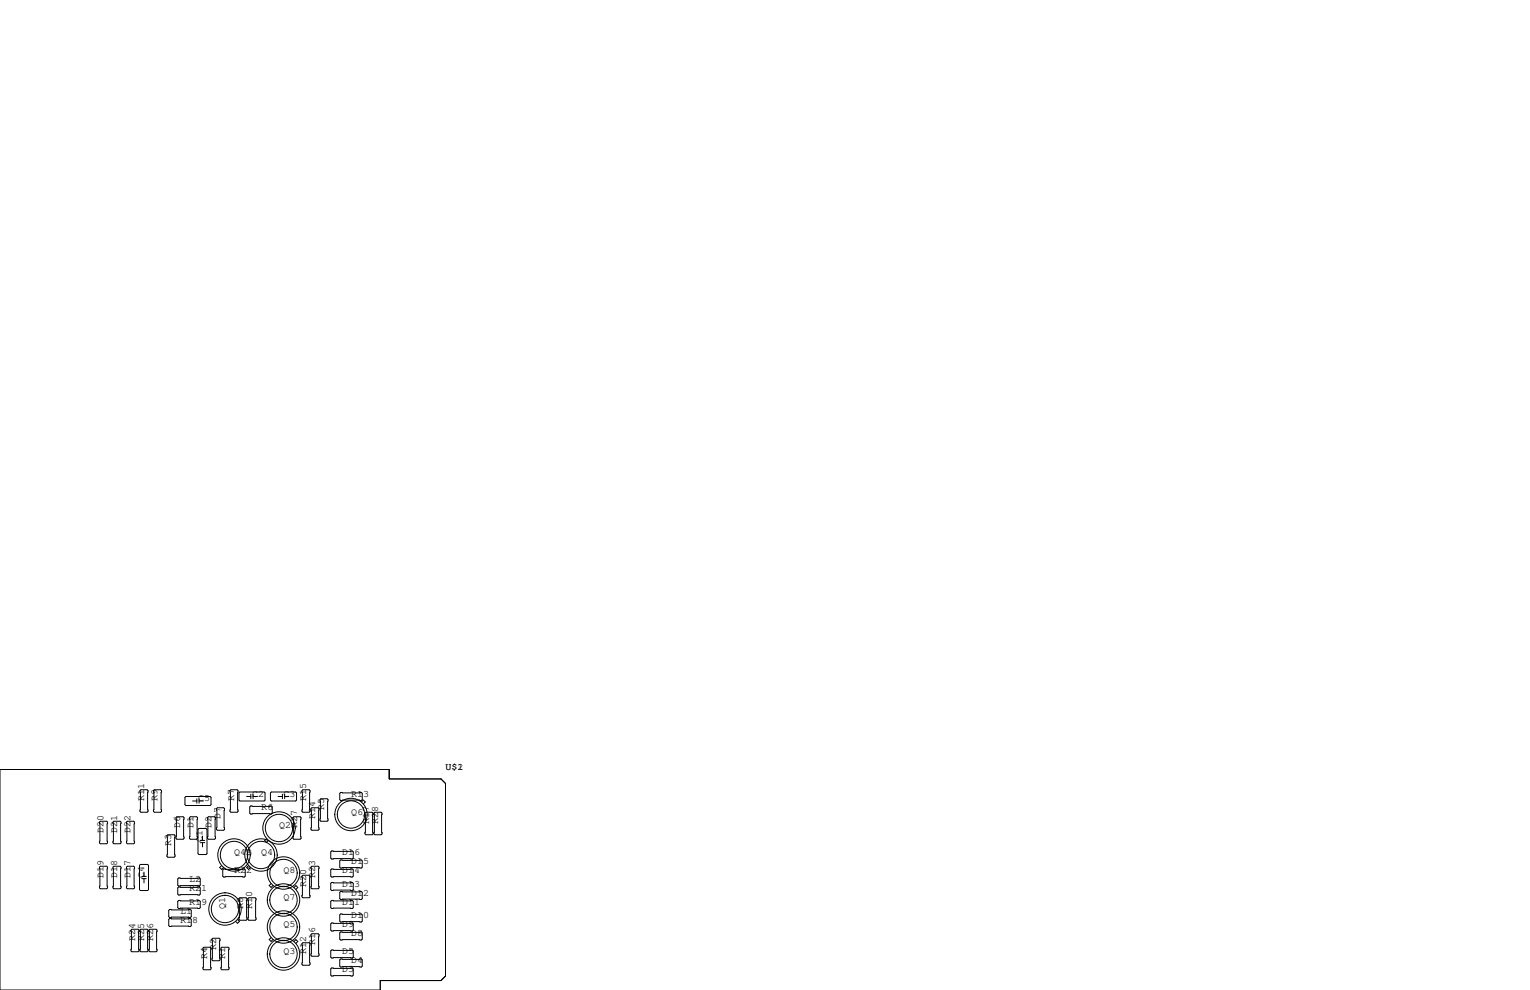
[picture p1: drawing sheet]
<svg xmlns="http://www.w3.org/2000/svg" width="432mm" height="279mm" viewBox="0 0 432 279" stroke-linecap="round" stroke-linejoin="round" font-family="sans-serif">
<g fill="none" stroke="#000" stroke-width=".28">
<path d="M0 217.2h109.9v2.6h14.6l1.2 1.3v54.4l-1.2 1.2h-17.2v2.7h-107.3zM28.3 231.8h1.8l.3 .2v5.9l-.3 .2h-1.8l-.2-.2v-5.9zM32.1 231.8h1.8l.3 .2v5.9l-.3 .2h-1.8l-.2-.2v-5.9zM35.7 232l.2-.2h1.8l.3 .2v5.9l-.3 .2h-1.8l-.2-.2zM39.5 223.1l.3-.2h1.7l.3 .2v5.9l-.3 .2h-1.7l-.3-.2zM43.3 223.1l.3-.2h1.7l.3 .2v5.9l-.3 .2h-1.7l-.3-.2zM47.1 235.8l.3-.2h1.7l.3 .2v5.9l-.3 .2h-1.7l-.3-.2zM49.7 230.8l.2-.3h1.8l.2 .3v5.8l-.2 .3h-1.8l-.2-.3zM52.2 225l.3-.2h6.8l.3 .2v2.1l-.3 .2h-6.8l-.3-.2zM53.5 230.8l.2-.3h1.8l.3 .3v5.8l-.3 .3h-1.8l-.2-.3zM54.4 226.1h1.1M55.5 225.4v1.3"/>
<path d="M56.1 233.8h2.1l.2 .3v6.8l-.2 .3h-2.1l-.2-.3v-6.8zM56.2 225.4v1.3M56.2 226.1h1.2M56.5 237.2h1.3M56.5 237.8h1.3M57.2 236v1.2M57.2 237.8v1.2M58.5 230.8l.3-.3h1.8l.2 .3v5.8l-.2 .3h-1.8l-.3-.3zM61.1 228.2l.2-.2h1.8l.3 .2v5.9l-.3 .2h-1.8l-.2-.2zM64.9 223.1l.3-.2h1.7l.3 .2v5.9l-.3 .2h-1.7l-.3-.2zM67.4 223.8l.3-.3h6.8l.3 .3v2l-.3 .3h-6.8l-.3-.3zM69.6 224.8h1.2"/>
<path d="M70.7 227.5h5.9l.2 .2v1.8l-.2 .2h-5.9l-.2-.2v-1.8zM70.8 224.2v1.2M71.4 224.8h1.2M71.4 224.2v1.2M75.2 236.7l-.5 .5 .5 .5 .6-.5M76.3 223.8l.3-.3h6.8l.3 .3v2l-.3 .3h-6.8l-.3-.3zM78.5 224.8h1.2M79.7 224.2v1.2M80.3 224.8h1.2M80.3 224.2v1.2M82.7 230.8l.2-.3h1.8l.3 .3v5.8l-.3 .3h-1.8l-.2-.3zM85.2 223.1l.3-.2h1.7l.3 .2v5.9l-.3 .2h-1.7l-.3-.2z"/>
<path d="M88 228h1.8l.2 .2v5.9l-.2 .2h-1.8l-.2-.2v-5.9zM90.6 225.4h1.7l.3 .3v5.8l-.3 .3h-1.7l-.3-.3v-5.8zM96.1 223.6h5.9l.2 .3v1.8l-.2 .2h-5.9l-.2-.2v-1.8zM102 226.3l.6-.5 .5 .5-.5 .6M103.3 229.2h1.7l.3 .3v5.8l-.3 .3h-1.7l-.3-.3v-5.8zM105.8 229.2h1.8l.2 .3v5.8l-.2 .3h-1.8l-.3-.3v-5.8zM28.1 244.7l.2-.2h1.8l.3 .2v5.9l-.3 .2h-1.8l-.2-.2zM31.9 244.7l.2-.2h1.8l.3 .2v5.9l-.3 .2h-1.8l-.2-.2zM35.7 244.7l.2-.2h1.8l.3 .2v5.9l-.3 .2h-1.8l-.2-.2zM39.6 244h2.1l.2 .2v6.9l-.2 .2h-2.1l-.2-.2v-6.9zM40 247.3h1.3M40 248h1.3"/>
<path d="M40.6 246.1v1.2M40.6 248v1.2M47.6 256.9l.3-.2h5.8l.3 .2v1.8l-.3 .3h-5.8l-.3-.3zM47.6 259.5l.3-.3h5.8l.3 .3v1.7l-.3 .3h-5.8l-.3-.3zM50.2 254.4l.2-.3h5.9l.2 .3v1.8l-.2 .2h-5.9l-.2-.2zM50.2 250.6l.2-.3h5.9l.2 .3v1.7l-.2 .3h-5.9l-.2-.3zM50.2 248l.2-.2h5.9l.2 .2v1.8l-.2 .3h-5.9l-.2-.3zM62.5 244.3l-.5 .5 .5 .6 .6-.6M62.9 245.5l.2-.3h5.9l.2 .3v1.8l-.2 .2h-5.9l-.2-.2zM67 259.5l.6 .5-.6 .6-.5-.6M67.4 253.6l.3-.2h1.8l.2 .2v5.9l-.2 .2h-1.8l-.3-.2zM70 253.6l.2-.2h1.8l.3 .2v5.9l-.3 .2h-1.8l-.2-.2z"/>
<path d="M70.2 244.3l-.6 .5 .6 .6 .5-.6M76.5 249.4l-.5 .5 .5 .5 .5-.5M83 250.5l.5-.6 .5 .6-.5 .5M85.2 247.3l.3-.3h1.7l.3 .3v5.8l-.3 .3h-1.7l-.3-.3zM87.8 244.7l.2-.2h1.8l.2 .2v5.9l-.2 .2h-1.8l-.2-.2zM93.3 245.5l.3-.3h5.8l.3 .3v1.8l-.3 .2h-5.8l-.3-.2zM93.3 249.3l.3-.3h5.8l.3 .3v1.8l-.3 .2h-5.8l-.3-.2zM93.3 254.4l.3-.3h5.8l.3 .3v1.8l-.3 .2h-5.8l-.3-.2zM93.6 240.2h5.8l.3 .2v1.8l-.3 .2h-5.8l-.3-.2v-1.8zM95.9 251.8l.2-.2h5.9l.2 .2v1.8l-.2 .3h-5.9l-.2-.3zM95.9 258.2l.2-.3h5.9l.2 .3v1.8l-.2 .2h-5.9l-.2-.2zM96.1 242.7h5.9l.2 .3v1.7l-.2 .3h-5.9l-.2-.3v-1.7z"/>
<path d="M37 262.5l.2-.2h1.8l.2 .2v5.9l-.2 .2h-1.8l-.2-.2zM39.5 262.5l.3-.2h1.7l.3 .2v5.9l-.3 .2h-1.7l-.3-.2zM42 262.5l.3-.2h1.8l.2 .2v5.9l-.2 .2h-1.8l-.3-.2zM57.3 267.6l.2-.3h1.8l.3 .3v5.8l-.3 .3h-1.8l-.2-.3zM59.8 265l.3-.2h1.7l.3 .2v5.9l-.3 .2h-1.7l-.3-.2zM62.4 267.6l.2-.3h1.8l.2 .3v5.8l-.2 .3h-1.8l-.2-.3zM76.5 264.6l-.5 .6 .5 .5 .5-.5M83 265.7l.5-.5 .5 .5-.5 .5M85.2 266.3l.3-.2h1.7l.3 .2v5.9l-.3 .2h-1.7l-.3-.2zM87.8 263.8l.2-.3h1.8l.2 .3v5.8l-.2 .3h-1.8l-.2-.3zM93.3 260.7l.3-.2h5.8l.3 .2v1.8l-.3 .3h-5.8l-.3-.3zM93.3 268.4l.3-.3h5.8l.3 .3v1.7l-.3 .3h-5.8l-.3-.3z"/>
<path d="M93.3 273.4l.3-.2h5.8l.3 .2v1.8l-.3 .3h-5.8l-.3-.3zM95.9 263.3l.2-.3h5.9l.2 .3v1.7l-.2 .3h-5.9l-.2-.3zM95.9 270.9l.2-.3h5.9l.2 .3v1.8l-.2 .2h-5.9l-.2-.2z"/>
<circle cx="78.7" cy="233.7" r="3.9"/>
<circle cx="78.7" cy="233.7" r="4.6"/>
<circle cx="99.1" cy="229.9" r="4.6"/>
<circle cx="99.1" cy="229.9" r="3.9"/>
<circle cx="63.5" cy="256.5" r="3.9"/>
<circle cx="63.5" cy="256.5" r="4.6"/>
<circle cx="66" cy="241.3" r="3.9"/>
<circle cx="66" cy="241.3" r="4.6"/>
<circle cx="73.7" cy="241.3" r="3.9"/>
<circle cx="73.7" cy="241.3" r="4.6"/>
<circle cx="80" cy="246.4" r="4.6"/>
<circle cx="80" cy="246.4" r="3.9"/>
<circle cx="80" cy="254" r="3.9"/>
<circle cx="80" cy="254" r="4.6"/>
<circle cx="80" cy="261.6" r="4.6"/>
<circle cx="80" cy="261.6" r="3.9"/>
<circle cx="80" cy="269.2" r="3.9"/>
<circle cx="80" cy="269.2" r="4.6"/>
</g>
<g font-size="2.8">
<text x="125.7" y="217.2">U$1</text>
<text x="129.1" y="217.2">2</text>
<text x="40.6" y="226.1" transform="rotate(-90 40.6 226.1)">R11</text>
<text x="44.4" y="226.1" transform="rotate(-90 44.4 226.1)">R9</text>
<text x="55.9" y="226.1">C5</text>
<text x="66" y="226.1" transform="rotate(-90 66 226.1)">R7</text>
<text x="71.1" y="224.8">C2</text>
<text x="80" y="224.8">C3</text>
<text x="86.4" y="226.1" transform="rotate(-90 86.4 226.1)">R15</text>
<text x="99.1" y="224.8">R13</text>
<text x="50.8" y="233.7" transform="rotate(-90 50.8 233.7)">D6</text>
<text x="54.6" y="233.7" transform="rotate(-90 54.6 233.7)">D1</text>
<text x="59.7" y="233.7" transform="rotate(-90 59.7 233.7)">D2</text>
<text x="62.2" y="231.1" transform="rotate(-90 62.2 231.1)">D7</text>
<text x="73.7" y="228.6">R6</text>
<text x="78.7" y="233.7">Q2</text>
<text x="83.8" y="233.7" transform="rotate(-90 83.8 233.7)">R27</text>
<text x="88.9" y="231.1" transform="rotate(-90 88.9 231.1)">R14</text>
<text x="91.4" y="228.6" transform="rotate(-90 91.4 228.6)">R5</text>
<text x="99.1" y="229.9">Q6</text>
<text x="104.1" y="232.4" transform="rotate(-90 104.1 232.4)">R17</text>
<text x="106.7" y="232.4" transform="rotate(-90 106.7 232.4)">R28</text>
<text x="29.2" y="234.9" transform="rotate(-90 29.2 234.9)">D20</text>
<text x="33" y="234.9" transform="rotate(-90 33 234.9)">D21</text>
<text x="36.8" y="234.9" transform="rotate(-90 36.8 234.9)">D22</text>
<text x="48.3" y="238.8" transform="rotate(-90 48.3 238.8)">R3</text>
<text x="57.1" y="237.5" transform="rotate(-90 57.1 237.5)">C1</text>
<text x="66" y="241.3">Q4B</text>
<text x="73.7" y="241.3">Q4</text>
<text x="96.5" y="241.3">D16</text>
<text x="99.1" y="243.8">D15</text>
<text x="29.2" y="247.6" transform="rotate(-90 29.2 247.6)">D19</text>
<text x="33" y="247.6" transform="rotate(-90 33 247.6)">D18</text>
<text x="36.8" y="247.6" transform="rotate(-90 36.8 247.6)">D17</text>
<text x="40.6" y="247.6" transform="rotate(-90 40.6 247.6)">C4</text>
<text x="53.3" y="251.5">R21</text>
<text x="53.3" y="248.9">L2</text>
<text x="66" y="246.4">R22</text>
<text x="80" y="246.4">Q8</text>
<text x="86.4" y="250.2" transform="rotate(-90 86.4 250.2)">R20</text>
<text x="88.9" y="247.6" transform="rotate(-90 88.9 247.6)">R23</text>
<text x="96.5" y="250.2">D13</text>
<text x="96.5" y="246.4">D14</text>
<text x="50.8" y="257.8">L1</text>
<text x="53.3" y="255.3">R19</text>
<text x="63.5" y="256.5" transform="rotate(-90 63.5 256.5)">Q1</text>
<text x="68.6" y="256.5" transform="rotate(-90 68.6 256.5)">R8</text>
<text x="71.1" y="256.5" transform="rotate(-90 71.1 256.5)">R10</text>
<text x="80" y="254">Q7</text>
<text x="96.5" y="255.3">D11</text>
<text x="99.1" y="252.7">D12</text>
<text x="50.8" y="260.3">R18</text>
<text x="80" y="261.6">Q5</text>
<text x="96.5" y="261.6">D9</text>
<text x="99.1" y="259.1">D10</text>
<text x="38.1" y="265.4" transform="rotate(-90 38.1 265.4)">R24</text>
<text x="40.6" y="265.4" transform="rotate(-90 40.6 265.4)">R25</text>
<text x="43.2" y="265.4" transform="rotate(-90 43.2 265.4)">R26</text>
<text x="61" y="268" transform="rotate(-90 61 268)">R2</text>
<text x="80" y="269.2">Q3</text>
<text x="86.4" y="269.2" transform="rotate(-90 86.4 269.2)">R12</text>
<text x="88.9" y="266.7" transform="rotate(-90 88.9 266.7)">R16</text>
<text x="96.5" y="269.2">D5</text>
<text x="99.1" y="264.2">D8</text>
<text x="58.4" y="270.5" transform="rotate(-90 58.4 270.5)">R4</text>
<text x="63.5" y="270.5" transform="rotate(-90 63.5 270.5)">R1</text>
<text x="96.5" y="274.3">D3</text>
<text x="99.1" y="271.8">D4</text>
</g>
</svg>
